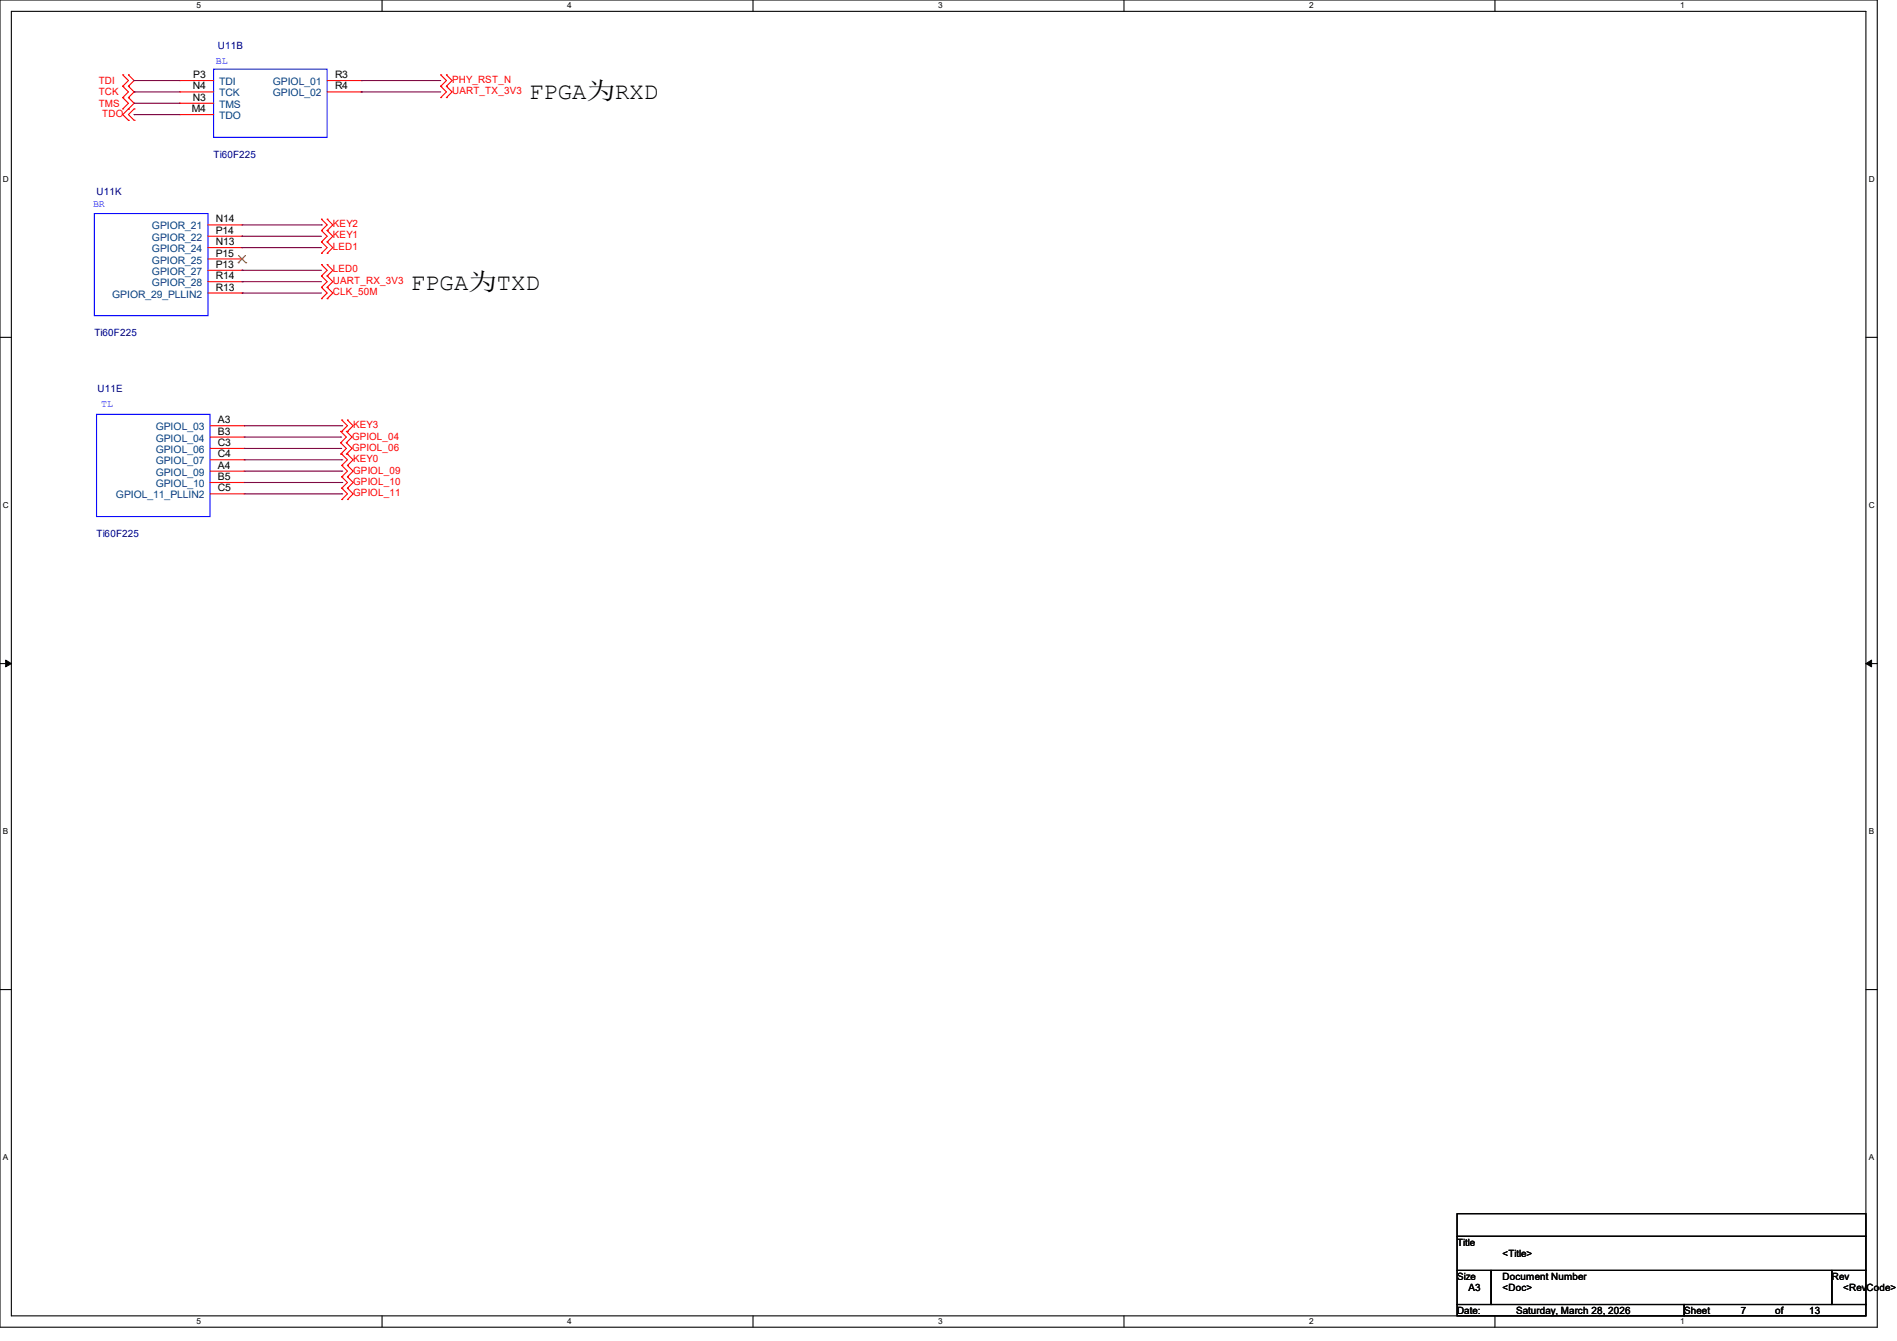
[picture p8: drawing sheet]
<svg xmlns="http://www.w3.org/2000/svg" width="297mm" height="210mm" viewBox="0 0 297 210" stroke-linecap="round" stroke-linejoin="round" font-family="sans-serif">
<path d="M0 0h293.9v207.9h-293.9zM1.8 1.8h290.3v204.3h-290.3z" fill="none" stroke="#000" stroke-width=".17"/>
<g fill="#fff">
<path d="M30.8 .2h.7v1.4h-.7z"/>
<path d="M30.8 206.2h.7v1.4h-.7z"/>
</g>
<path d="M59.8 0v1.8M59.8 206.1v1.8" fill="none" stroke="#000" stroke-width=".17"/>
<g fill="#fff">
<path d="M88.8 .2h.7v1.4h-.7z"/>
<path d="M88.8 206.2h.7v1.4h-.7z"/>
</g>
<path d="M117.9 0v1.8M117.9 206.1v1.8" fill="none" stroke="#000" stroke-width=".17"/>
<g fill="#fff">
<path d="M146.9 .2h.7v1.4h-.7z"/>
<path d="M146.9 206.2h.7v1.4h-.7z"/>
</g>
<path d="M176 0v1.8M176 206.1v1.8" fill="none" stroke="#000" stroke-width=".17"/>
<g fill="#fff">
<path d="M205 .2h.7v1.4h-.7z"/>
<path d="M205 206.2h.7v1.4h-.7z"/>
</g>
<path d="M234.1 0v1.8M234.1 206.1v1.8" fill="none" stroke="#000" stroke-width=".17"/>
<g fill="#fff">
<path d="M263.1 .2h.6v1.4h-.6z"/>
<path d="M263.1 206.2h.6v1.4h-.6z"/>
<path d="M.5 27.3h.9v1.4h-.9z"/>
<path d="M292.6 27.3h.9v1.4h-.9z"/>
<path d="M.5 78.4h.9v1.4h-.9z"/>
<path d="M292.6 78.4h.9v1.4h-.9z"/>
</g>
<path d="M0 52.8h1.8M292.1 52.8h1.8" fill="none" stroke="#000" stroke-width=".17"/>
<g fill="#fff">
<path d="M.5 129.5h.8v1.4h-.8z"/>
<path d="M292.6 129.5h.8v1.4h-.8z"/>
</g>
<path d="M0 103.9h1.8M292.1 103.9h1.8" fill="none" stroke="#000" stroke-width=".17"/>
<path d="M.9 103.4l.9 .5-.9 .5zM292.1 103.9l.9-.5v1z" fill="#000" stroke="#000" stroke-width=".16"/>
<g fill="#fff">
<path d="M.5 180.5h.8v1.4h-.8z"/>
<path d="M292.6 180.5h.8v1.4h-.8z"/>
</g>
<path d="M0 155h1.8M292.1 155h1.8M228.1 190.1h64v3.5h-64zM228.1 193.6h64v5.4h-64zM228.1 199h5.4v5.3h-5.4zM233.5 199h53.3v5.3h-53.3zM286.8 199h5.3v5.3h-5.3zM228.1 204.3h35.6v1.8h-35.6zM263.7 204.3h28.4v1.8h-28.4z" fill="none" stroke="#000" stroke-width=".17"/>
<g fill="none" stroke="#f00" stroke-width=".17">
<path d="M19.2 17.1h.1M19.2 15.3h.1M19.2 13.5h.1M19.2 11.7h.1M19.2 15.3l.9 .9-.9 .9M19.2 13.5l.9 .9-.9 .9M19.2 11.7l.9 .9-.9 .9M20.1 15.3h.1M20.1 17.1h.1M20.1 18.8h.1M20.1 13.5h.1M20.1 11.7h.1"/>
<path d="M20.1 15.3l.9 .9-1.8 1.7 .9 .9M20.1 13.5l.9 .9-.9 .9M20.1 11.7l.9 .9-.9 .9M21 18.8h.1M21 17.1h.1M21 17.1l-.9 .8 .9 .9M28.1 12.6h.1M28.1 14.4h.1M28.1 16.2h.1M28.1 17.9h.1M28.1 12.6h5.3M28.1 14.4h5.3"/>
<path d="M28.1 16.2h5.3M28.1 17.9h5.3M51.2 12.6h5.4M51.2 14.4h5.4M56.6 12.6h.1M56.6 14.4h.1M69 13.5h.1M69 11.7h.1M69 15.3h.1M69 11.7l.9 .9-.9 .9M69 13.5l.9 .9-.9 .9M69.9 13.5h.1"/>
<path d="M69.9 11.7h.1M69.9 15.3h.1M69.9 11.7l.9 .9-.9 .9M69.9 13.5l.9 .9-.9 .9M32.6 35.2h5.3M32.6 37h5.3M32.6 38.8h5.3M37.9 35.2h.1M37.9 37h.1M37.9 38.8h.1M50.3 39.7h.1M50.3 37.9h.1"/>
<path d="M50.3 36.1h.1M50.3 34.3h.1M50.3 37.9l.9 .9-.9 .9M50.3 34.3l.9 .9-.9 .9M50.3 36.1l.9 .9-.9 .9M51.2 39.7h.1M51.2 37.9h.1M51.2 36.1h.1M51.2 34.3h.1M51.2 37.9l.9 .9-.9 .9M51.2 34.3l.9 .9-.9 .9M51.2 36.1l.9 .9-.9 .9"/>
<path d="M32.6 40.6h5.3M32.6 42.3h5.3M32.6 44.1h5.3M32.6 45.9h5.3M37.9 40.6h.1M37.9 42.3h.1M37.9 44.1h.1M37.9 45.9h.1M50.3 46.8h.1M50.3 45h.1M50.3 43.2h.1M50.3 41.4h.1"/>
<path d="M50.3 45l.9 .9-.9 .9M50.3 41.4l.9 .9-.9 .9M50.3 43.2l.9 .9-.9 .9M51.2 46.8h.1M51.2 45h.1M51.2 43.2h.1M51.2 41.4h.1M51.2 45l.9 .9-.9 .9M51.2 41.4l.9 .9-.9 .9M51.2 43.2l.9 .9-.9 .9M32.9 66.7h5.3M32.9 68.5h5.3"/>
<path d="M32.9 70.2h5.3M32.9 72h5.3M32.9 73.8h5.3M32.9 75.6h5.3M32.9 77.3h5.3M38.2 66.7h.1M38.2 68.5h.1M38.2 70.2h.1M38.2 72h.1M38.2 73.8h.1M38.2 75.6h.1M38.2 77.3h.1"/>
<path d="M53.3 69.3h.1M53.3 67.6h.1M53.3 71.1h.1M53.3 67.6l.9 .9-.9 .8M53.3 69.3l.9 .9-.9 .9M53.5 67.6h.1M53.5 65.8h.1M53.5 72.9h.1M53.5 71.1h.1M53.5 74.7h.1M53.5 76.5h.1M53.5 78.2h.1"/>
<path d="M53.5 65.8l.9 .9-.9 .9M53.5 71.1l.9 .9-.9 .9M53.5 72.9l.9 .9-.9 .9M53.5 74.7l.9 .9-.9 .9M53.5 76.5l.9 .8-.9 .9M54.2 69.3h.1M54.2 67.6h.1M54.2 71.1h.1M54.2 67.6l.9 .9-.9 .8M54.2 69.3l.9 .9-.9 .9M54.4 67.6h.1M54.4 65.8h.1"/>
<path d="M54.4 72.9h.1M54.4 71.1h.1M54.4 74.7h.1M54.4 76.5h.1M54.4 78.2h.1M54.4 65.8l.9 .9-.9 .9M54.4 71.1l.9 .9-.9 .9M54.4 72.9l.9 .9-.9 .9M54.4 74.7l.9 .9-.9 .9M54.4 76.5l.9 .8-.9 .9"/>
</g>
<path d="M33.4 10.8h17.8v10.7h-17.8zM14.8 33.4h17.8v16h-17.8zM15.1 64.9h17.8v16h-17.8z" fill="none" stroke="#00f" stroke-width=".17"/>
<path d="M37.3 41.1h.1M37.3 40l1.2 1.1M38.4 40l-1.1 1.1M38.5 41.1h.1" fill="none" stroke="#804000" stroke-width=".16"/>
<g fill="none" stroke="#800040" stroke-width=".17">
<path d="M21 14.4h.1M21 17.9h.1M21 16.2h.1M21 12.6h.1M21 14.4h7.1M21 17.9h7.1M21 12.6h7.1M21 16.2h7.1M56.6 12.6h.1M56.6 14.4h.1M56.6 14.4h12.4M56.6 12.6h12.4"/>
<path d="M37.9 37h.1M37.9 38.8h.1M37.9 35.2h12.4M37.9 37h12.4M37.9 38.8h12.4M50.3 35.2h.1M37.9 42.3h.1M37.9 45.9h.1M37.9 44.1h.1M37.9 42.3h12.4M37.9 45.9h12.4M37.9 44.1h12.4"/>
<path d="M38.2 66.7h15.3M38.2 68.5h15.1M38.2 70.2h15.1M38.2 72h15.3M38.2 73.8h15.3M38.2 75.6h15.3M38.2 77.3h15.3M53.3 68.5h.1M53.3 70.2h.1M53.5 66.7h.1M53.5 72h.1M53.5 73.8h.1"/>
<path d="M53.5 75.6h.1M53.5 77.3h.1"/>
</g>
<g font-size="3.7">
<text x="82.8" y="15.5">FPGA为RXD</text>
<text x="64.3" y="45.3">FPGA为TXD</text>
</g>
<g font-size="1.6" fill="#00f">
<text x="33.8" y="9.9">BL</text>
<text x="14.6" y="32.3">BR</text>
<text x="15.8" y="63.8">TL</text>
</g>
<g font-size="1.6" fill="#000080">
<text x="34.1" y="7.7">U11B</text>
<text x="33.4" y="24.7">Ti60F225</text>
<text x="15.1" y="30.6">U11K</text>
<text x="14.8" y="52.7">Ti60F225</text>
<text x="15.3" y="61.3">U11E</text>
<text x="15.1" y="84.1">Ti60F225</text>
</g>
<g font-size="1.6" fill="#f00">
<text x="15.5" y="16.7">TMS</text>
<text x="15.5" y="14.9">TCK</text>
<text x="15.5" y="13.2">TDI</text>
<text x="70.8" y="13">PHY_RST_N</text>
<text x="70.8" y="14.8">UART_TX_3V3</text>
<text x="16" y="18.3">TDO</text>
<text x="52.1" y="35.6">KEY2</text>
<text x="52.1" y="39.1">LED1</text>
<text x="52.1" y="37.3">KEY1</text>
<text x="52.1" y="46.2">CLK_50M</text>
<text x="52.1" y="42.7">LED0</text>
<text x="52.1" y="44.4">UART_RX_3V3</text>
<text x="55.1" y="68.8">GPIOL_04</text>
<text x="55.1" y="70.6">GPIOL_06</text>
<text x="55.3" y="67.1">KEY3</text>
<text x="55.3" y="72.4">KEY0</text>
<text x="55.3" y="74.2">GPIOL_09</text>
<text x="55.3" y="75.9">GPIOL_10</text>
<text x="55.3" y="77.7">GPIOL_11</text>
</g>
<g font-size="1.6">
<text x="30" y="17.6">M4</text>
<text x="30.2" y="14">N4</text>
<text x="30.2" y="15.8">N3</text>
<text x="30.3" y="12.2">P3</text>
<text x="52.5" y="12.2">R3</text>
<text x="52.5" y="14">R4</text>
<text x="33.8" y="34.8">N14</text>
<text x="33.8" y="36.6">P14</text>
<text x="33.8" y="38.4">N13</text>
<text x="33.8" y="40.2">P15</text>
<text x="33.8" y="42">P13</text>
<text x="33.8" y="43.7">R14</text>
<text x="33.8" y="45.5">R13</text>
<text x="34.1" y="66.3">A3</text>
<text x="34.1" y="68.1">B3</text>
<text x="34.1" y="69.9">C3</text>
<text x="34.1" y="71.6">C4</text>
<text x="34.1" y="73.4">A4</text>
<text x="34.1" y="75.2">B5</text>
<text x="34.1" y="77">C5</text>
<text x="228.1" y="195.1">Title</text>
<text x="235.2" y="196.8">&lt;Title&gt;</text>
<text x="228.1" y="200.4">Size</text>
<text x="229.9" y="202.2">A3</text>
<text x="235.2" y="200.4">Document Number</text>
<text x="235.2" y="202.2">&lt;Doc&gt;</text>
<text x="286.8" y="200.4">Rev</text>
<text x="288.6" y="202.2">&lt;RevCode&gt;</text>
<text x="228.1" y="205.7">Date:</text>
<text x="237.4" y="205.7">Saturday, March 28, 2026</text>
<text x="263.7" y="205.7">Sheet</text>
<text x="272.6" y="205.7">7</text>
<text x="277.9" y="205.7">of</text>
<text x="283.2" y="205.7">13</text>
</g>
<g font-size="1.6" fill="#004080">
<text x="34.3" y="13.3">TDI</text>
<text x="34.3" y="15.1">TCK</text>
<text x="34.3" y="16.9">TMS</text>
<text x="42.7" y="13.3">GPIOL_01</text>
<text x="42.7" y="15.1">GPIOL_02</text>
<text x="34.3" y="18.7">TDO</text>
<text x="23.8" y="35.9">GPIOR_21</text>
<text x="23.8" y="37.7">GPIOR_22</text>
<text x="23.8" y="39.5">GPIOR_24</text>
<text x="23.8" y="41.3">GPIOR_25</text>
<text x="17.6" y="46.6">GPIOR_29_PLLIN2</text>
<text x="23.8" y="43.1">GPIOR_27</text>
<text x="23.8" y="44.8">GPIOR_28</text>
<text x="24.4" y="67.4">GPIOL_03</text>
<text x="24.4" y="69.2">GPIOL_04</text>
<text x="24.4" y="71">GPIOL_06</text>
<text x="24.4" y="72.7">GPIOL_07</text>
<text x="24.4" y="74.5">GPIOL_09</text>
<text x="24.4" y="76.3">GPIOL_10</text>
<text x="18.2" y="78.1">GPIOL_11_PLLIN2</text>
</g>
<g font-size="1.3">
<text x="30.8" y="1.3">5</text>
<text x="88.8" y="1.3">4</text>
<text x="146.9" y="1.3">3</text>
<text x="205" y="1.3">2</text>
<text x="263.1" y="1.3">1</text>
<text x=".5" y="28.4">D</text>
<text x="292.6" y="28.4">D</text>
<text x=".5" y="79.5">C</text>
<text x="292.6" y="79.5">C</text>
<text x=".5" y="130.6">B</text>
<text x="292.6" y="130.6">B</text>
<text x=".5" y="181.7">A</text>
<text x="292.6" y="181.7">A</text>
<text x="30.8" y="207.4">5</text>
<text x="88.8" y="207.4">4</text>
<text x="146.9" y="207.4">3</text>
<text x="205" y="207.4">2</text>
<text x="263.1" y="207.4">1</text>
</g>
</svg>
